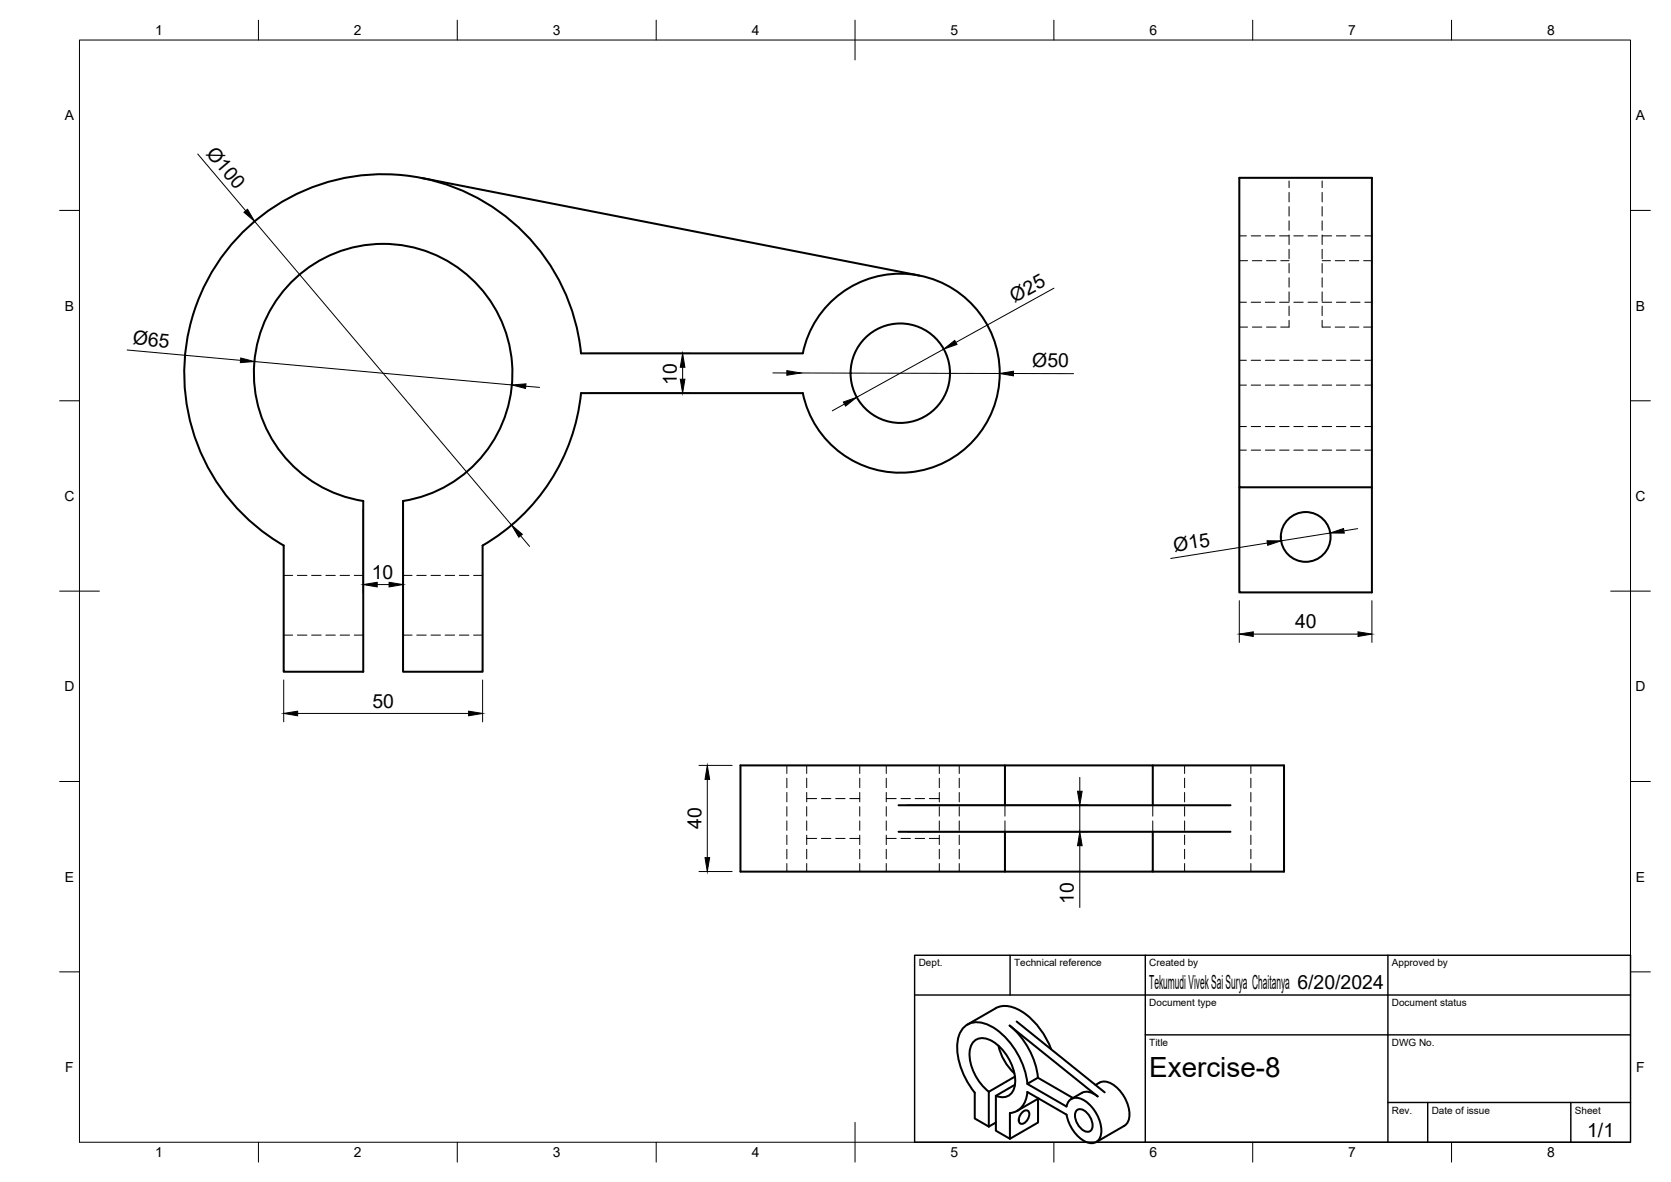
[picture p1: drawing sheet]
<svg xmlns="http://www.w3.org/2000/svg" width="420mm" height="297mm" viewBox="0 0 420 297" stroke-linecap="round" stroke-linejoin="round" font-family="sans-serif">
<!-- layer: Visible -->
<g fill="none" stroke="#000" stroke-width=".51">
<path d="M106 44.7l125.2 24.5M146.1 88.8h55.7M146.1 88.8a50 50 0 0 0-76.9-37 50 50 0 0 0 2.1 85.3v31.7h20v-42.9a32.5 32.5 0 0 1-22.2-49.8 32.5 32.5 0 0 1 54.5 0 32.5 32.5 0 0 1-22.3 49.8v42.9h20v-31.7a50 50 0 0 0 24.8-38.3h55.8a25 25 0 0 0 38.4 15.8 25 25 0 0 0 0-41.6 25 25 0 0 0-38.4 15.8M311.6 122.5v26.4h33.4v-104.2h-33.4v77.8h33.4M252.7 192.3h-66.5v26.7h66.5M289.9 192.3h33v26.7h-33M225.9 209h83.5M225.9 202.4h83.5M252.7 209v10h37.2v-10M252.7 202.4v-10.1h37.2v10.1M243.2 257.5l7.1-4.1a6.4 6.4 0 0 1 6.6 .8 19.6 19.6 0 0 1 7.4 9.5M253.9 257.7l22.1 17.8-.6-.4a3.3 3.3 0 0 0-3.4-.5l-2.6 1.6"/>
<path d="M253.9 257.7a20.2 20.2 0 0 1 7.1 13.1M255.6 256.7l22.2 17.8M248.6 274.4a12.2 12.2 0 0 1-4.7-10.9 3.2 3.2 0 0 1 4.7-2.3 12 12 0 0 1 6.5 11.8 3.2 3.2 0 0 1-4.7 2.4M251.1 262.8a13.5 13.5 0 0 0 4 6.9M255.2 272.6l-4.8 2.8v8.7l3.5 2.1v-6.5a4.8 4.8 0 0 0 4.3-4.3l.1-1M255.2 270.6l-6.6 3.8v8.7M257.1 279.5a.95 .95 0 0 1 1.3-.4 .95 .95 0 0 1 .4 1.3l-.6 1.3a1.02 1.02 0 0 1-1.1 .7 1.02 1.02 0 0 1-.9-.9l.1-.9zM258.3 274.4l9.9 5.7a9.2 9.2 0 0 0 5.5 7.1 2.59 2.59 0 0 0 3.2-3.1 9.4 9.4 0 0 0-5.4-8.1 2.41 2.41 0 0 0-3.3 2.1M258.3 272.4a19.3 19.3 0 0 0-10.1-14.9 4.9 4.9 0 0 0-7.3 3.7 17.8 17.8 0 0 0 4.2 13.4v6.5l3.5 2M261 276.1v6l-7.1 4.1M261.1 276l-5.3 3.2M269.8 275.9l-8.8-5.1-2.7 1.6 9.9 5.7"/>
<path d="M270.6 279.2a1.89 1.89 0 0 1 2.9 .6l.7 1.2a2.64 2.64 0 0 1-.1 3.3 2.64 2.64 0 0 1-3-1.5l-.3-.6a3.3 3.3 0 0 1-.2-3zM275.5 272.7a3.6 3.6 0 0 1 5.2 .5 9.3 9.3 0 0 1 3.2 8.1l-.7 1.2-.5 .4-7.1 4.1M250.4 282.1l-1.8 1"/>
<circle cx="226.4" cy="93.8" r="12.5"/>
<circle cx="328.3" cy="134.9" r="6.3"/>
</g>
<!-- layer: Hidden -->
<g fill="none" stroke="#000" stroke-width=".25">
<path d="M311.6 59.3h1.8M314.6 59.3h2.4M318.2 59.3h2.3M321.7 59.3h2.4M324.1 45.5v1.7M324.1 48.4v2.3M324.1 51.9v2.4M324.1 55.5v2.4M324.1 59.1v2.4M325.3 59.3h2.4M328.9 59.3h2.4M332.4 59.1v2.4"/>
<path d="M332.4 55.5v2.4M332.4 51.9v2.4M332.4 48.4v2.3M332.4 45.5v1.7M332.4 59.3h2.4M336 59.3h2.4M339.6 59.3h2.4M343.2 59.3h1.8M311.6 65.5h2.1M311.6 76h1.8M314.6 76h2.4M314.9 65.5h2.4"/>
<path d="M318.2 76h2.3M318.5 65.5h2.3M321.7 76h2.4M322 65.5h2.1M324.1 62.6v2.4M324.1 66.2v2.4M324.1 69.8v2.4M324.1 73.3v2.4M324.1 76.9v2.4M325.3 76h2.4M328.9 76h2.4M332.4 76.9v2.4"/>
<path d="M332.4 73.3v2.4M332.4 69.8v2.4M332.4 66.2v2.4M332.4 62.6v2.4M332.4 65.5h2.1M332.4 76h2.4M335.7 65.5h2.4M336 76h2.4M339.3 65.5h2.4M339.6 76h2.4M342.9 65.5h2.1M343.2 76h1.8"/>
<path d="M311.6 82.2h2.1M311.6 90.5h1.8M311.6 96.8h1.8M314.6 90.5h2.4M314.6 96.8h2.4M314.9 82.2h2.4M318.2 90.5h2.3M318.2 96.8h2.3M318.5 82.2h2.3M321.7 90.5h2.4M321.7 96.8h2.4M324.1 80.5v1.7h-2.1"/>
<path d="M325.3 90.5h2.4M325.3 96.8h2.4M328.9 90.5h2.4M328.9 96.8h2.4M332.4 80.5v1.7h2.1M332.4 90.5h2.4M332.4 96.8h2.4M335.7 82.2h2.4M336 90.5h2.4M336 96.8h2.4M339.3 82.2h2.4M339.6 90.5h2.4"/>
<path d="M339.6 96.8h2.4M342.9 82.2h2.1M343.2 90.5h1.8M343.2 96.8h1.8M311.6 113.1h1.8M311.6 107.2h1.8M314.6 113.1h2.4M314.6 107.2h2.4M318.2 113.1h2.3M318.2 107.2h2.3M321.7 113.1h2.4M321.7 107.2h2.4"/>
<path d="M325.3 113.1h2.4M325.3 107.2h2.4M328.9 113.1h2.4M328.9 107.2h2.4M332.4 113.1h2.4M332.4 107.2h2.4M336 113.1h2.4M336 107.2h2.4M339.6 113.1h2.4M339.6 107.2h2.4M343.2 113.1h1.8M343.2 107.2h1.8"/>
<path d="M71.3 159.6h2.3M71.3 144.6h2.3M74.8 159.6h2.4M74.8 144.6h2.4M78.4 159.6h2.4M78.4 144.6h2.4M81.9 159.6h2.4M81.9 144.6h2.4M85.5 159.6h2.4M85.5 144.6h2.4M89.1 159.6h2.2M89.1 144.6h2.2"/>
<path d="M101.3 159.6h2.3M101.3 144.6h2.3M104.8 159.6h2.4M104.8 144.6h2.4M108.4 159.6h2.3M108.4 144.6h2.3M111.9 159.6h2.4M111.9 144.6h2.4M115.5 159.6h2.4M115.5 144.6h2.4M119.1 159.6h2.2M119.1 144.6h2.2"/>
<path d="M197.8 192.3v2.1M197.8 195.6v2.4M197.8 199.1v2.4M202.8 192.3v2.1M202.8 195.6v2.4M202.8 199.1v2.4M216.2 192.3v2.1M216.2 195.6v2.4M216.2 199.1v2.4M222.8 192.3v2.1M222.8 195.6v2.4M222.8 199.1v2.4"/>
<path d="M236.2 192.3v2.1M236.2 195.6v2.4M236.2 199.1v2.4M241.2 192.3v2.1M241.2 195.6v2.4M241.2 199.1v2.4M297.9 192.3v2.1M297.9 195.6v2.4M297.9 199.1v2.4M314.5 192.3v2.1M314.5 195.6v2.4M314.5 199.1v2.4"/>
<path d="M197.8 202.7v2.4M197.8 206.3v2.4M197.8 209.9v2.3M197.8 213.4v2.4M197.8 217v2M202.8 202.7v2.4M202.8 206.3v2.4M202.8 209.9v2.3M202.8 213.4v2.4M202.8 217v2M202.8 210.7h2.6M202.8 200.7h2.6"/>
<path d="M206.5 210.7h2.4M206.5 200.7h2.4M210.1 210.7h2.4M210.1 200.7h2.4M213.7 210.7h2.5M213.7 200.7h2.5M216.2 202.7v2.4M216.2 206.3v2.4M216.2 209.9v2.3M216.2 213.4v2.4M216.2 217v2M222.8 202.7v2.4"/>
<path d="M222.8 206.3v2.4M222.8 209.9v2.3M222.8 213.4v2.4M222.8 217v2M222.8 210.7h2.5M222.8 200.7h2.5M226.5 210.7h2.4M226.5 200.7h2.4M230.1 210.7h2.4M230.1 200.7h2.4M233.7 210.7h2.5M233.7 200.7h2.5"/>
<path d="M236.2 202.7v2.4M236.2 206.3v2.4M236.2 209.9v2.3M236.2 213.4v2.4M236.2 217v2M241.2 202.7v2.4M241.2 206.3v2.4M241.2 209.9v2.3M241.2 213.4v2.4M241.2 217v2M252.7 202.4v2.7M252.7 206.3v2.7"/>
<path d="M289.9 202.4v2.7M289.9 206.3v2.7M297.9 202.7v2.4M297.9 206.3v2.4M297.9 209.9v2.3M297.9 213.4v2.4M297.9 217v2M314.5 202.7v2.4M314.5 206.3v2.4M314.5 209.9v2.3M314.5 213.4v2.4M314.5 217v2"/>
</g>
<!-- layer: BORDER -->
<g fill="none" stroke="#000" stroke-width=".25">
<path d="M20 10.1h390v276.9h-390zM65 5.1v5M115 5.1v5M165 5.1v5M215 5.1v10M265 5.1v5M315 5.1v5M365 5.1v5M15 52.9h5M410 52.9h5M15 100.7h5M410 100.7h5"/>
<path d="M15 148.6h10M405 148.6h10M15 196.4h5M410 196.4h5M15 244.2h5M410 244.2h5M65 287v5M115 287v5M165 287v5M215 282.1v9.9M265 287v5M315 287v5"/>
<path d="M365 287v5"/>
</g>
<!-- layer: TITLEBLOCK -->
<path d="M230 240.1h180v46.9h-180zM230 250h180M254 240.1v9.9M288 240.1v46.9M349 240.1v46.9M288 260.1h122M349 277.1h61M359 277.1v9.9M395 277.1v9.9" fill="none" stroke="#000" stroke-width=".36"/>
<!-- layer: FD_Dimensions -->
<g fill="none" stroke="#000" stroke-width=".25">
<path d="M49.7 38.7l12.1 14.3M64 55.6l64.6 76.4M265 72.4l-24.7 13.6M32 88l28.5 2.6M64 90.9l64.7 5.8M132.2 97.1l3.5 .3M148.2 88.8h25.5M148.2 98.8h25.5M171.6 92.3v3M194.3 93.7h3.5M201.3 93.7l50 .2M237.3 87.7l-21.9 12.2"/>
<path d="M254.8 93.9h15.1M212.3 101.5l-3 1.7M91.3 128v21M101.3 128v21M130.9 134.6l2.3 2.7M318.7 136.5l-24.3 3.8M334.5 133.9l-12.4 2M341.4 132.8l-3.5 .6M94.8 146.9h3M311.6 150.9v10.5M315.1 159.3h26.4M345 150.9v10.5"/>
<path d="M71.3 170.9v10.5M74.8 179.3h43M121.3 170.9v10.5M175.7 192.3h8.4M177.8 195.9v19.6M271.5 195.4v3.4M175.7 219h8.4M228 202.4h45.6M228 209h45.6M271.5 202.4v6.6M271.5 212.5v15.6"/>
</g>
<g fill="#000" stroke="#000" stroke-width=".25">
<path d="M61.3 53.3l.9-.7 1.8 3zM60.5 90l3.5 .9-3.6 .2zM128.7 96.7l3.5-.2-.1 1.1zM171.6 88.8l.6 3.5h-1.2zM171 95.3h1.2l-.6 3.5zM197.8 93.1l3.5 .6-3.5 .6zM237.3 87.7l2.8-2.2 .5 1.1zM251.3 93.9l3.5-.6v1.2zM212 101l3.4-1.1-2.8 2.2zM128.6 132l2.7 2.3-.8 .7zM318.6 135.9h3.5l-3.4 1.1zM334.5 133.9l3.3-1.1 .2 1.2z"/>
<path d="M91.3 146.9l3.5-.6v1.2zM97.8 146.3l3.5 .6-3.5 .6zM311.6 159.3l3.5-.5v1.1zM341.5 158.8l3.5 .5-3.5 .6zM71.3 179.3l3.5-.6v1.2zM117.8 178.7l3.5 .6-3.5 .6zM177.8 192.3l.6 3.6h-1.1zM270.9 198.8h1.2l-.6 3.6zM177.3 215.5h1.1l-.6 3.5zM271.5 209l.6 3.5h-1.2z"/>
</g>
<text font-size="7" x="289" y="270.6">Exercise-8</text>
<g font-size="4.9">
<text x="51.7" y="38.6" transform="rotate(50 51.7 38.6)">Ø100</text>
<text x="255.1" y="76.1" transform="rotate(-29 255.1 76.1)">Ø25</text>
<text x="33.3" y="86.5" transform="rotate(5 33.3 86.5)">Ø65</text>
<text x="259.5" y="92.3">Ø50</text>
<text x="170.2" y="96.7" transform="rotate(-90 170.2 96.7)">10</text>
<text x="295.3" y="138.6" transform="rotate(-9 295.3 138.6)">Ø15</text>
<text x="93.5" y="145.4">10</text>
<text x="325.6" y="157.9">40</text>
<text x="93.6" y="177.8">50</text>
<text x="176.4" y="208.3" transform="rotate(-90 176.4 208.3)">40</text>
<text x="270" y="227.2" transform="rotate(-90 270 227.2)">10</text>
<text x="289" y="248.5">Tekumudi Vivek Sai Surya Chaitanya 6/20/2024</text>
<text x="399.1" y="285.7">1/1</text>
</g>
<g font-size="3.5">
<text x="39" y="8.8">1</text>
<text x="89" y="8.8">2</text>
<text x="139" y="8.8">3</text>
<text x="189" y="8.8">4</text>
<text x="239" y="8.8">5</text>
<text x="289" y="8.8">6</text>
<text x="339" y="8.8">7</text>
<text x="389" y="8.8">8</text>
<text x="16.3" y="30.2">A</text>
<text x="411.3" y="30.2">A</text>
<text x="16.3" y="78">B</text>
<text x="411.3" y="78">B</text>
<text x="16.2" y="125.9">C</text>
<text x="411.2" y="125.9">C</text>
<text x="16.2" y="173.7">D</text>
<text x="411.2" y="173.7">D</text>
<text x="16.3" y="221.6">E</text>
<text x="411.3" y="221.6">E</text>
<text x="16.4" y="269.4">F</text>
<text x="411.4" y="269.4">F</text>
<text x="39" y="290.8">1</text>
<text x="89" y="290.8">2</text>
<text x="139" y="290.8">3</text>
<text x="189" y="290.8">4</text>
<text x="239" y="290.8">5</text>
<text x="289" y="290.8">6</text>
<text x="339" y="290.8">7</text>
<text x="389" y="290.8">8</text>
</g>
<g font-size="2.5">
<text x="231" y="242.9">Dept.</text>
<text x="255" y="242.9">Technical reference</text>
<text x="289" y="242.9">Created by</text>
<text x="350" y="242.9">Approved by</text>
<text x="289" y="252.8">Document type</text>
<text x="350" y="252.8">Document status</text>
<text x="289" y="262.9">Title</text>
<text x="350" y="262.9">DWG No.</text>
<text x="350" y="279.9">Rev.</text>
<text x="360" y="279.9">Date of issue</text>
<text x="396" y="279.9">Sheet</text>
</g>
</svg>
